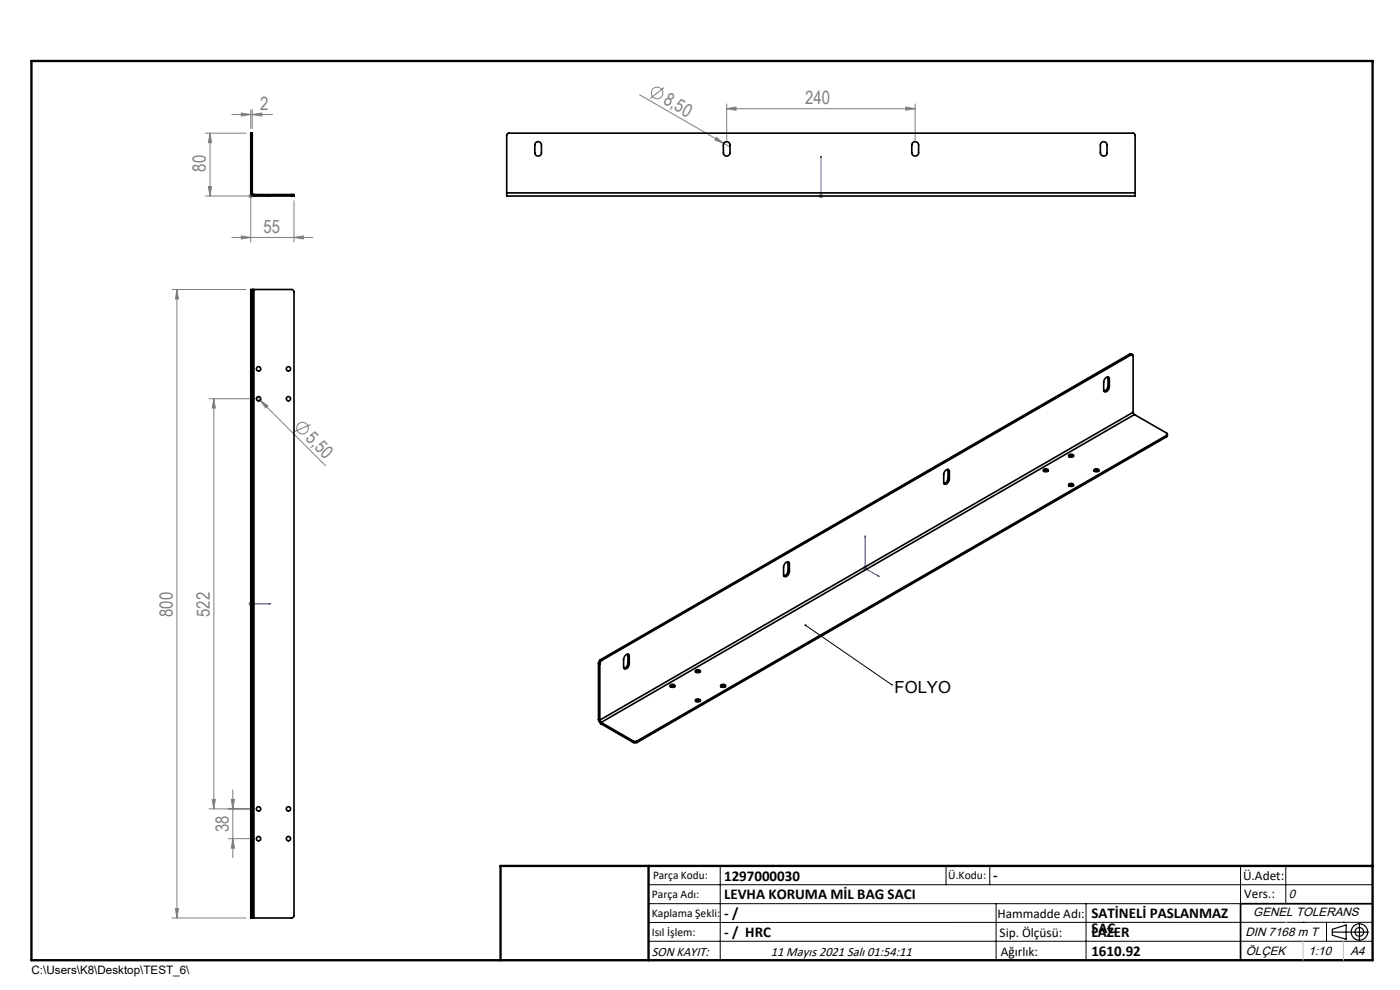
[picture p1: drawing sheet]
<svg xmlns="http://www.w3.org/2000/svg" width="297mm" height="210mm" viewBox="0 0 297 210" stroke-linecap="round" stroke-linejoin="round" font-family="sans-serif">
<g fill="none" stroke="#808080" stroke-width=".21">
<path d="M140.9 18.5l-3 2.4M43.5 28.2h8.7M44.2 39.6h.7l-.3 2zM44.6 28.2l.3 2.1h-.7zM44.6 28.2v13.4M49.2 24.3h8.6M51.2 24l2 .3-2 .3zM53.2 23.3v4M53.5 24.3l2-.3v.6zM53.5 23.3v4M135.7 20.1l17.8 10.3M152 29.1l1.5 1.3-1.8-.7z"/>
<path d="M153.5 30.4l1.3 .7M154.2 23.1l1.9-.4v.7zM154.2 22v7.8M154.2 23.1h39.9M192.2 22.7l1.9 .4-1.9 .3zM194.1 22v7.8M49.2 50.4h17.2M51.2 50.1l2 .3-2 .3zM52.8 41.2l.8 .7M53.2 41.1v10.3M53.6 41.2l-.8 .7M53.7 41.6h-10.2"/>
<path d="M62.4 50.4l1.9-.3v.6zM62.4 42.6v8.8M173.6 41.6h1.1M173.8 41.2l.7 .7M174.2 41.1v1M174.5 41.2l-.7 .7M36.5 61.4h15.7M37.5 61.4v133.3M37.5 61.4l.4 2h-.7zM44.3 84.6h9.6M45.4 84.6v87M45.4 84.6l.3 2h-.7z"/>
<path d="M54.5 84.2l.7 .7M55.2 84.9l1.6 1.2-.4 .4zM55.2 84.9l13.9 13.9M65.9 90.1l-3.5 1.5M52.7 128.1h1M52.8 127.7l.8 .7M53.2 127.6v1M53.6 127.7l-.8 .7M183 120.6h1M183.2 120.2l.7 .7M183.6 120.1v1M183.9 120.2l-.7 .7"/>
<path d="M44.3 171.6h9.6M45 169.6h.7l-.3 2zM48.4 177.9h5.5M49.1 169.6h.6l-.3 2zM49.4 167.6v14.3M49.4 177.9l.3 2h-.6zM36.5 194.7h15.7M37.2 192.7h.7l-.4 2z"/>
<circle cx="139.4" cy="19.7" r="1.24"/>
<circle cx="64.2" cy="90.8" r="1.23"/>
</g>
<g fill="none" stroke="#000" stroke-width=".25">
<path d="M282.6 197.7h7.8M282.6 197.1l3-.9v3l-3-.8zM288.4 195.8v3.8M106.2 203.7h185"/>
<circle cx="288.4" cy="197.7" r="1.74"/>
<circle cx="288.4" cy="197.7" r=".93"/>
</g>
<g fill="none" stroke="#00f" stroke-width=".21">
<path d="M53.2 33.1l.1 .4h-.2zM53.2 33.1v8.5h4.2M174.2 33.1v.4v-.4M174.2 33.1v8.5M57 41.5l.4 .1-.4 .1zM174.2 41.5v.2zM174.2 41.6h.1M183.6 113.7v6.9l2.9 1.7M183.6 113.7v.3h-.2zM53.1 128.1h.2zM53.2 128.1h.1M53.2 128.1h4.2"/>
<path d="M57.4 128.1h-.4h.4M186.2 122.1l.3 .2-.3-.1z"/>
</g>
<g fill="none" stroke="#000" stroke-width=".21">
<path d="M170.9 132.6l18.3 12.7M189.2 145.3h.1M137.6 187.7h153.6M137.6 191.7h153.6M137.6 199.7h153.6M152.8 183.7v20M200.7 183.7v4M210 183.7v4M211.3 191.7v12M230.4 191.7v12M263.2 183.7v20M272.8 183.7v8"/>
<path d="M276.4 195.6h.1M281.4 195.6v4.1M285 195.6h.1M291.2 195.6l-153.6 .1"/>
</g>
<path d="M291.2 191.7h-28v12" fill="none" stroke="#000" stroke-width=".35"/>
<path d="M6.7 12.9h284.5v190.8h-284.5zM137.6 183.7v20M291.2 183.7h-185v20" fill="none" stroke="#000" stroke-width=".5"/>
<path d="M276.4 199.7v4M285 199.7v4" fill="none" stroke="#c0c0c0" stroke-width=".21"/>
<path d="M272.8 195.6h.1" fill="none" stroke="#c0c0c0" stroke-width=".25"/>
<path d="M170.7 132.5a.22 .22 0 0 1 .4 0 .22 .22 0 0 1-.2 .3 .22 .22 0 0 1-.2-.2h.2z" fill="#000"/>
<g fill="#00f">
<path d="M57 41.5l.4 .1-.4 .1zM53.2 33.1l.1 .4h-.2z"/>
<path d="M57 128.1h.4zM53.1 128.1h.2z"/>
<path d="M174.2 41.5v.2zM174.2 33.1v.4z"/>
<path d="M186.2 122.1l.3 .2-.3-.1zM183.6 113.7v.3h-.2z"/>
</g>
<g fill="#808080">
<path d="M152 29.1l1.5 1.3-1.8-.7z"/>
<path d="M55.2 84.9l1.6 1.2-.4 .4z"/>
<path d="M53.5 24.3l2-.3v.6zM51.2 24l2 .3-2 .3z"/>
<path d="M51.2 50.1l2 .3-2 .3zM62.4 50.4l1.9-.3v.6z"/>
<path d="M154.2 23.1l1.9-.4v.7zM192.2 22.7l1.9 .4-1.9 .3z"/>
<path d="M44.2 39.6h.7l-.3 2zM44.6 28.2l.3 2.1h-.7z"/>
<path d="M45.4 84.6l.3 2h-.7zM45 169.6h.7l-.3 2zM49.1 169.6h.6l-.3 2zM49.4 177.9l.3 2h-.6zM37.5 61.4l.4 2h-.7zM37.2 192.7h.7l-.4 2z"/>
</g>
<g fill="none" stroke="#000" stroke-width=".35">
<path d="M53.2 28.7v-.5h.3v.5M53.2 28.7h.3M53.2 28.7v12.2M53.5 28.7v12.2M113.6 30.3a.71 .71 0 0 1 .8-.2 .71 .71 0 0 1 .5 .7v1.6a.71 .71 0 0 1-.7 .7 .71 .71 0 0 1-.7-.7v-1.6zM153.6 30.3a.73 .73 0 0 1 .8-.2 .73 .73 0 0 1 .5 .7v1.6a.71 .71 0 0 1-.7 .7 .71 .71 0 0 1-.7-.7zM193.6 30.3a.73 .73 0 0 1 .8-.2 .73 .73 0 0 1 .5 .7v1.6a.72 .72 0 0 1-.7 .7 .72 .72 0 0 1-.8-.7v-1.6zM233.6 30.3a.7 .7 0 0 1 .8-.2 .7 .7 0 0 1 .4 .7v1.6a.71 .71 0 0 1-.7 .7 .71 .71 0 0 1-.7-.7v-1.6zM53.2 40.9a.66 .66 0 0 0 .7 .7M53.2 40.9h.3M53.5 40.9l.4 .4M53.9 41.3v.3"/>
<path d="M53.9 41.6h7.9M53.9 41.3h7.9M61.8 41.3h.6v.3h-.6M61.8 41.3v.3M107.5 40.9v.7h133.3v-.7M107.5 40.9v-12.3l.4-.4h132.5l.4 .4v12.3M107.5 40.9h133.3M53.2 61.9v132.3M53.2 61.9h.3M53.5 61.4v.5M53.5 61.4h-.3v.5M53.5 61.4h.4"/>
<path d="M53.5 61.9v132.3M53.9 61.4h8l.5 .5v132.3l-.5 .5h-8M53.9 61.4v133.3M235 80l.1 .2M239.7 75.1h.3l.3 .1M239.7 75.1l.3 .2M239.7 75.1l-112.3 64.8M240 75.3a.25 .25 0 0 1 .3-.1 .25 .25 0 0 1 .1 .3v11.9M240 75.3l-112.3 64.8M201 99.5l.1 .3M201.1 99.8l.3 .2M201.1 99.8v1.7"/>
<path d="M221.3 99.7a.56 .56 0 0 1 .6-.3 .56 .56 0 0 1 .5 .5 .62 .62 0 0 1-1.1-.2zM221.4 99.9l.4-.1 .5 .1M226.7 96.5a.68 .68 0 0 1 1.1 .2 .63 .63 0 0 1-1.1-.2zM226.8 96.8l.4-.1 .5 .1M232.1 99.7a.63 .63 0 0 1 1.1 .1 .67 .67 0 0 1-1.1 0zM232.1 99.9l.4-.1 .6 .1M235.1 81.9l-.3 .7-.6 .4M235.1 80.2l.2 .2M235.1 81.9l.2 .1M235.1 80.2v1.7M235.3 80.4a.36 .36 0 0 0-.1-.4 .36 .36 0 0 0-.5 0l-.5 .8v2.3a.95 .95 0 0 0 1.1-1.1M235.3 80.4v1.6"/>
<path d="M240.4 87.4l.3 .5M240.4 87.4l-113.2 65.3M240.7 87.9l6.8 4a.26 .26 0 0 1 .1 .2 .26 .26 0 0 1-.1 .2M240.7 87.9l-113.2 65.3M247.5 92.3l-112.3 64.9M247.5 92.3v.4M247.5 92.7l-112.3 64.8M247.6 92.1l-.1 .6M167.1 119.2l.1 .2M167.2 119.4l.3 .2M167.2 119.4v1.7M167.5 119.6l-.1-.2a.73 .73 0 0 0-.8-.1 .73 .73 0 0 0-.3 .7l-.1 1.9 .2 .4a.95 .95 0 0 0 1.1-1.1"/>
<path d="M167.5 119.6v1.6M201.1 101.5l-.2 .7-.7 .4M201.1 101.5l.3 .1M201.4 100l-.1-.3a.91 .91 0 0 0-1.1 1v1.8a.72 .72 0 0 0 .8 .1 .72 .72 0 0 0 .4-.8v-.2M201.4 100v1.6M226.8 103l.4-.1 .5 .1M226.8 102.6a.53 .53 0 0 1 .6-.1 .53 .53 0 0 1 .3 .5 .62 .62 0 0 1-1-.2zM127.4 139.9l-.3 .3-.1 .5M127.4 139.9l.3 .2M133.2 138.7v.3M133.2 139l.3 .2M133.2 139v1.6"/>
<path d="M133.5 139.2v-.2a.72 .72 0 0 0-.8-.1 .72 .72 0 0 0-.4 .7v1.9l.1 .3a.91 .91 0 0 0 1.1-1M133.5 139.2v1.6M167.2 121.1l-.3 .7-.6 .4M167.2 121.1l.3 .1M127 152.6l.2 .7 .3 .3M127 140.7l.2 .1M127 152.6l.2 .1M127 140.7v11.9M127.2 152.7l.3 .5M127.2 140.8v11.9M127.5 153.2l6.8 4M127.5 153.2v.4"/>
<path d="M127.5 153.6l6.8 3.9M127.7 140.1l-.5 .7M133.2 140.6l-.4 1-.4 .2M133.2 140.6l.3 .2M134.3 157.2h.9M134.3 157.5h.9M134.3 157.2v.3M135.2 157.2v.3M142.1 145.4a.56 .56 0 0 1 .6-.3 .56 .56 0 0 1 .5 .6 .62 .62 0 0 1-1.1-.3zM142.2 145.7l.4-.2 .5 .2M147.6 148.8l.4-.2 .5 .2M147.6 142.5l.4-.1 .5 .1"/>
<path d="M147.6 148.4l.6-.1 .3 .1a.47 .47 0 0 1-.3 .5 .47 .47 0 0 1-.6-.1l-.1-.2zM147.6 142.2l.6-.1 .3 .1a.49 .49 0 0 1-.3 .5 .49 .49 0 0 1-.6-.1l-.1-.2zM152.9 145.4a.63 .63 0 0 1 1.1 .1 .67 .67 0 0 1-1.1 0zM152.9 145.7l.5-.2 .5 .2M53.2 194.2v.5h.3M53.2 194.2h.3M53.5 194.2v.5M53.5 194.7h.4"/>
<circle cx="54.8" cy="78.2" r=".45"/>
<circle cx="61.2" cy="78.2" r=".46"/>
<circle cx="54.9" cy="84.6" r=".45"/>
<circle cx="61.2" cy="84.6" r=".46"/>
<circle cx="54.8" cy="177.9" r=".45"/>
<circle cx="54.9" cy="171.6" r=".45"/>
<circle cx="61.2" cy="177.9" r=".46"/>
<circle cx="61.2" cy="171.6" r=".46"/>
</g>
<g font-size="3.9" fill="#808080">
<text x="55.2" y="23.4">2</text>
<text x="140.5" y="21.9" transform="rotate(30 140.5 21.9)">8,50</text>
<text x="170.8" y="22.2">240</text>
<text x="43.7" y="36.4" transform="rotate(-90 43.7 36.4)">80</text>
<text x="55.9" y="49.5">55</text>
<text x="64.7" y="93.2" transform="rotate(45 64.7 93.2)">5,50</text>
<text x="36.7" y="130.8" transform="rotate(-90 36.7 130.8)">800</text>
<text x="44.5" y="130.9" transform="rotate(-90 44.5 130.9)">522</text>
<text x="48.6" y="176.5" transform="rotate(-90 48.6 176.5)">38</text>
</g>
<text font-size="3.5" x="189.8" y="147.1">FOLYO</text>
<g font-size="3.2">
<text x="153.6" y="186.8">1297000030</text>
<text x="153.6" y="190.8">LEVHA KORUMA MİL BAG SACI</text>
<text x="210.7" y="186.6">-</text>
<text x="153.6" y="194.8">- /</text>
<text x="231.5" y="194.8">SATİNELİ PASLANMAZ</text>
<text x="231.5" y="198">SAC</text>
<text x="153.6" y="198.8">- / HRC</text>
<text x="231.5" y="198.7">LAZER</text>
<text x="231.5" y="202.8">1610.92</text>
</g>
<g font-size="2.8">
<text x="263.7" y="186.7">Ü.Adet:</text>
<text x="263.9" y="190.5">Vers.:</text>
<text x="211.6" y="194.8">Hammadde Adı:</text>
<text x="138.3" y="202.8">SON KAYIT:</text>
<text x="163.5" y="202.8">11 Mayıs 2021 Salı 01:54:11</text>
<text x="212.1" y="198.7">Sip. Ölçüsü:</text>
<text x="212.3" y="202.7">Ağırlık:</text>
</g>
<g font-size="2.6">
<text x="273.4" y="190.4">0</text>
<text x="265.9" y="194.4">GENEL TOLERANS</text>
<text x="264.2" y="198.5">DIN 7168 m T</text>
<text x="264.3" y="202.6">ÖLÇEK</text>
<text x="277.6" y="202.6">1:10</text>
<text x="286.5" y="202.6">A4</text>
</g>
<g font-size="2.5">
<text x="138.3" y="190.5">Parça Adı:</text>
<text x="138.5" y="186.5">Parça Kodu:</text>
<text x="201.2" y="186.5">Ü.Kodu:</text>
<text x="138.3" y="194.5">Kaplama Şekli:</text>
<text x="138.3" y="198.6">Isıl İşlem:</text>
<text x="6.7" y="206.7">C:\Users\K8\Desktop\TEST_6\</text>
</g>
</svg>
